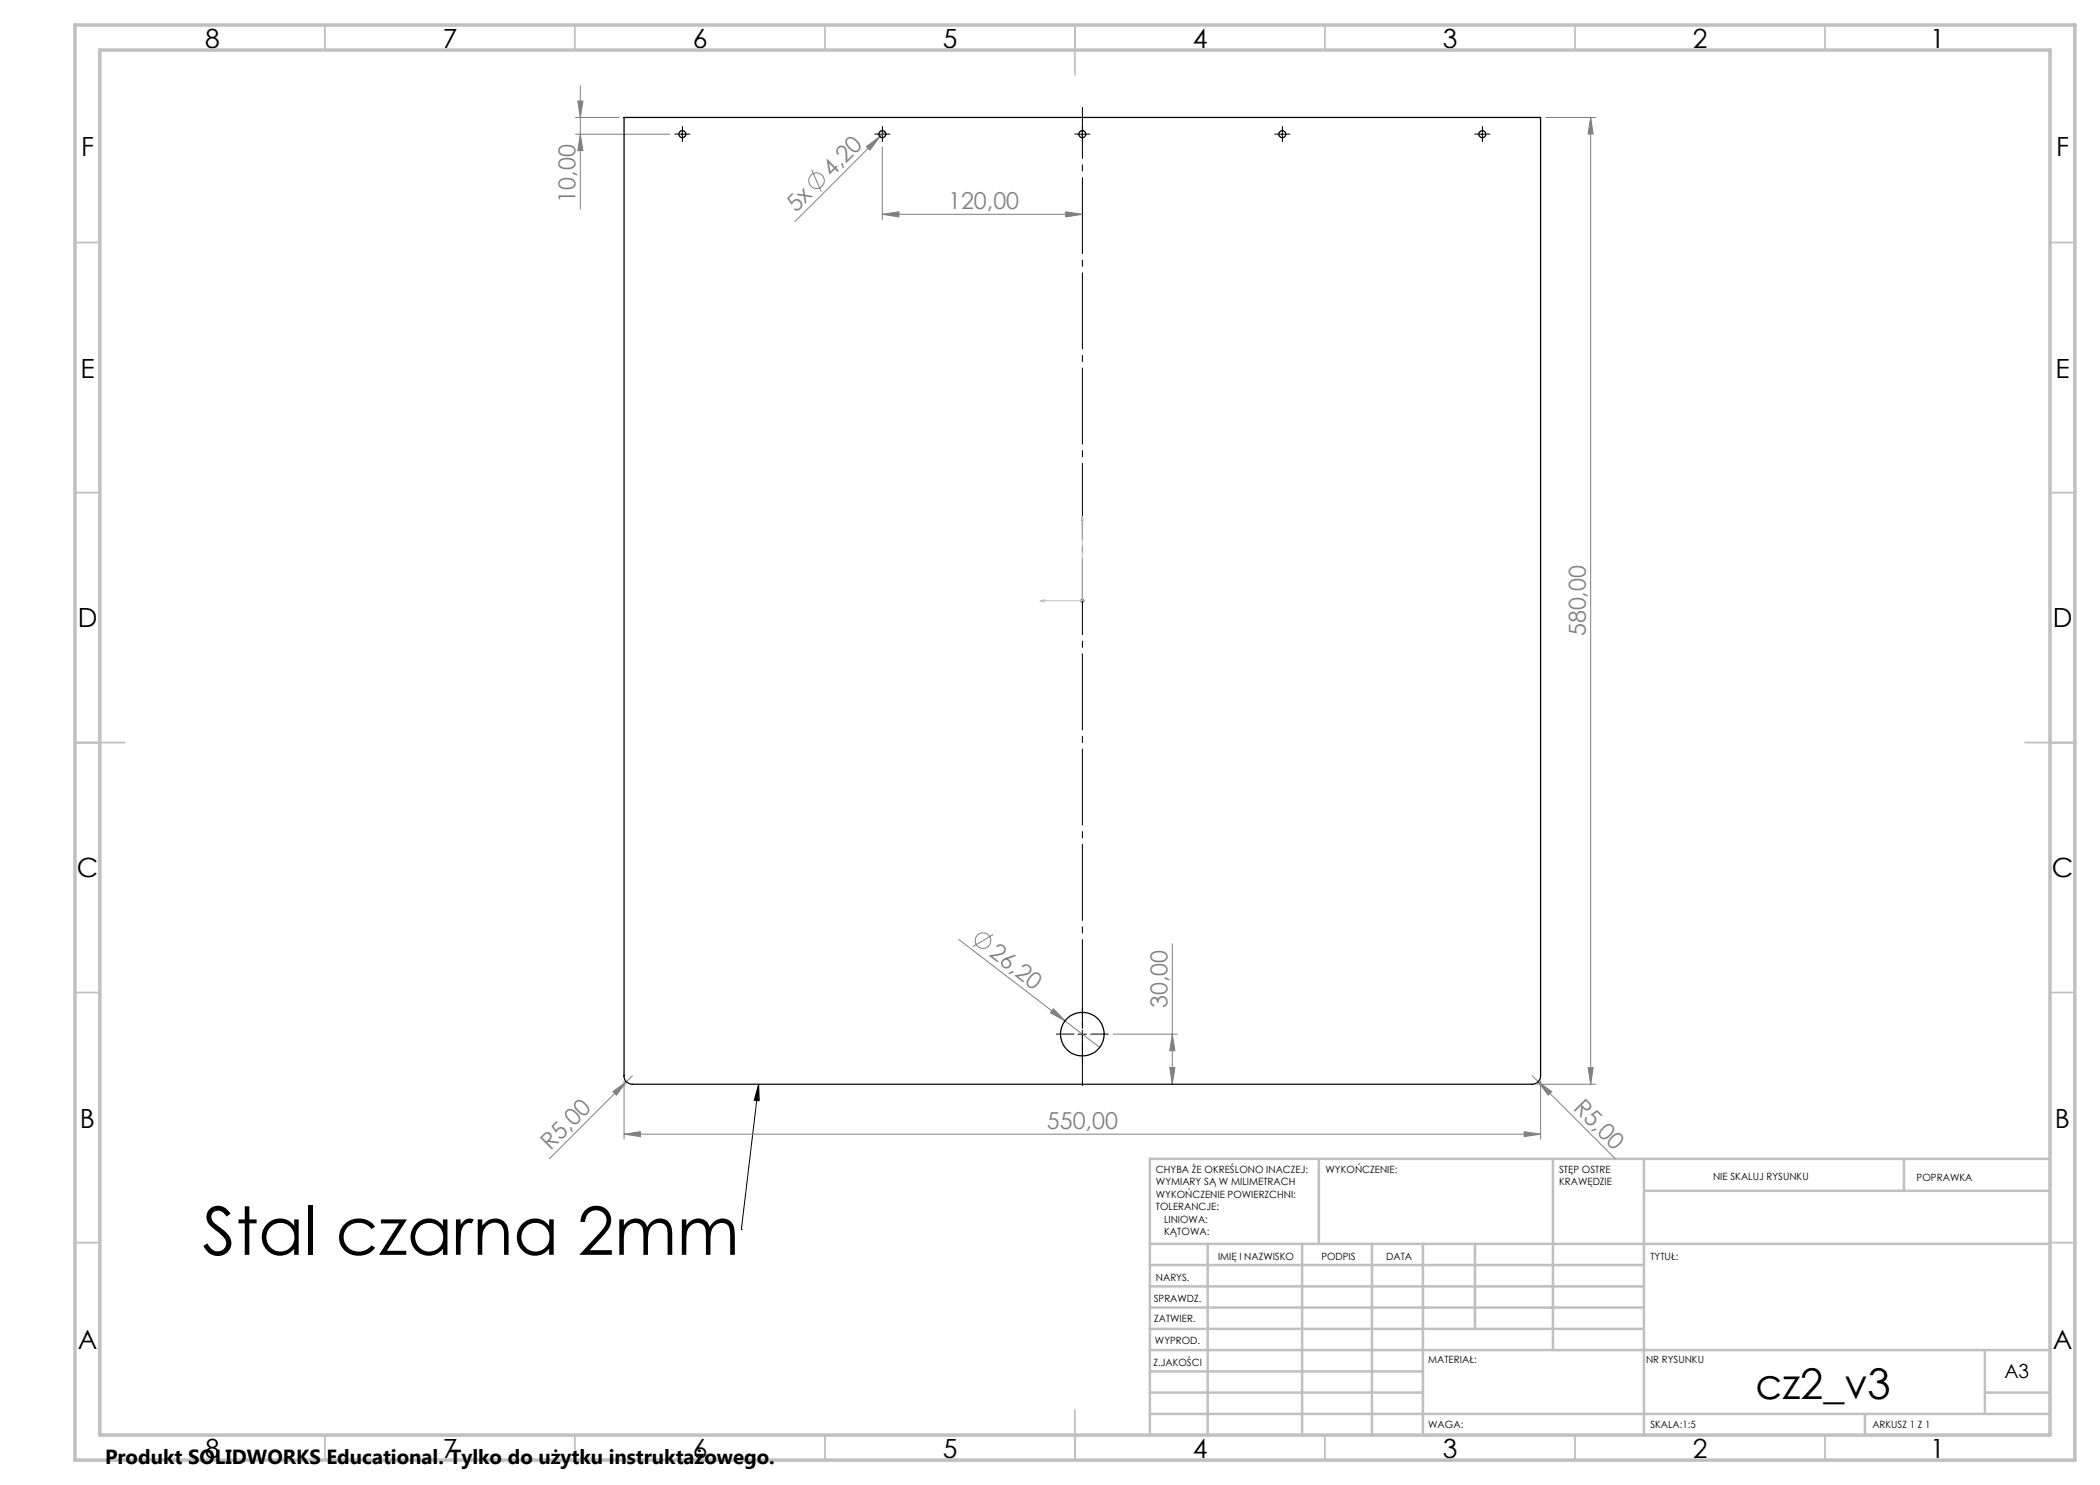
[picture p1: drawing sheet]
<svg xmlns="http://www.w3.org/2000/svg" width="420mm" height="297mm" viewBox="0 0 420 297" stroke-linecap="round" stroke-linejoin="round" font-family="sans-serif">
<g fill="none" stroke="#808080" stroke-width=".2">
<path d="M116.1 17.1v24.7M115.1 26.8h18.8M115.1 23.5h8.7M115.6 20.2h1l-.5 3.3zM116.1 26.8l.5 3.3h-1zM162.3 33.9l2 4.4M173.3 29.3l2.7-2-2 2.7zM176 27.3l-17 17M176.5 29.4v14.5M177 26.3l-1 1M309.1 23.5h10M318.1 23.5l.5 3.3h-1z"/>
<path d="M318.1 23.5v193.3M176.5 42.9l3.3-.5v1zM176.5 42.9h40M213.1 42.4l3.4 .5-3.4 .5zM216.1 119.8l.7 .7M216.5 119.7v1M216.8 119.8l-.7 .7M216 120.2h1M191.7 187.9l28.2 21.6M198.6 186.9l-4 2.4M234.5 188.7v28.1M122.6 218.3l2.7-1.9-2 2.6z"/>
<path d="M124.8 216.2v11.6M126.5 215.2l-16.6 16.6M210.7 201.8l2.3 2.4-2.9-1.6zM222.7 206.8h12.8M234 213.5h1l-.5 3.3zM234.5 206.8l.5 3.3h-1zM306.5 215.2l16.6 16.6M307.4 216.8h11.7M307.7 216.4l2.6 1.9-.7 .7zM308.1 216.2v11.6M317.6 213.5h1l-.5 3.3zM124.8 226.8l3.3-.5v1z"/>
<path d="M124.8 226.8h183.3M304.8 226.3l3.3 .5-3.3 .5z"/>
<circle cx="163.3" cy="36.1" r="1.56"/>
<circle cx="196.6" cy="188.1" r="1.56"/>
</g>
<g fill="none" stroke="#000" stroke-width=".2">
<path d="M135.6 26.8h1.7M136.5 26v1.7M175.6 26.8h1.7M176.5 26v1.7M215.6 26.8h1.7M216.5 26v1.7M255.6 26.8h1.7M256.5 26v1.7M295.6 26.8h1.7M296.5 26v1.7M151.7 216.8l-3.4 29.1M151.7 216.8l.1 3.4-1-.1z"/>
<path d="M215.6 206.8h1.7M216.5 206v1.7M148.3 245.9h.1"/>
</g>
<path d="M216.5 103.2l.2 .9h-.4zM216.5 103.2v17h-8.5M208 120.2l.8-.3v.5z" fill="none" stroke="#c0c0c0" stroke-width=".2"/>
<path d="M216.5 217.2v-195.7" fill="none" stroke="#000" stroke-width=".2" stroke-dasharray="15.2 1.3 1.3 1.3" stroke-dashoffset="5"/>
<g fill="none" stroke="#000" stroke-width=".2" stroke-dasharray="15.2 1.3 1.3 1.3">
<path d="M135.6 26.8h-.7M136.5 26v-.7M136.5 27.7v.7M137.3 26.8h.7M175.6 26.8h-.7M176.5 26v-.7M176.5 27.7v.7M177.3 26.8h.7M215.6 26.8h-.7M216.5 26v-.7M216.5 27.7v.7M217.3 26.8h.7"/>
<path d="M255.6 26.8h-.7M256.5 26v-.7M256.5 27.7v.7M257.3 26.8h.7M295.6 26.8h-.7M296.5 26v-.7M296.5 27.7v.7M297.3 26.8h.7M214.8 206.8h-3.5M216.5 205.2v-3.6M216.5 208.5v3.5M218.1 206.8h3.6"/>
</g>
<g fill="none" stroke="#c0c0c0" stroke-width=".35">
<path d="M65 5v5M115 5v5M165 5v5M215 5v10M265 5v5M315 5v5M365 5v5M15 48.5h5M410 48.5h5M15 98.5h5M410 98.5h5M15 148.5h10"/>
<path d="M405 148.5h10M15 198.5h5M410 198.5h5M15 248.5h5M410 248.5h5M65 287v5M115 287v5M165 287v5M215 282v10M265 287v5M315 287v5M365 287v5"/>
</g>
<g fill="none" stroke="#c0c0c0" stroke-width=".5">
<path d="M263.8 231.8v17M310.6 231.8v38.2M328.8 231.8v55.2M328.8 238.2h81.2M380.8 231.8v6.4M410 231.8h-180v55.2M230 248.8h180M230 257.3h98.8M230 253h98.8M241.5 248.8v38.2M260.4 248.8v38.2M274.4 248.8v38.2"/>
<path d="M284.6 248.8v38.2M295 248.8v17M230 265.8h98.8M230 261.5h98.8M230 278.5h54.6M230 274.3h54.6M230 270h180M397 278.5h13M397 270v12.8M230 282.8h180M373 282.8v4.2"/>
</g>
<path d="M15 5h400v287h-400zM20 10h390v277h-390z" fill="none" stroke="#c0c0c0" stroke-width=".7"/>
<path d="M151.7 216.8l.1 3.4-1-.1z" fill="#000"/>
<path d="M208 120.2l.8 .2v-.5zM216.5 103.2l-.2 .9h.4z" fill="#c0c0c0"/>
<g fill="#808080">
<path d="M210.7 201.8l2.3 2.4-2.9-1.6z"/>
<path d="M173.3 29.3l2.7-2-2 2.7z"/>
<path d="M122.6 218.3l2.7-1.9-2 2.6z"/>
<path d="M307.7 216.4l2.6 1.9-.7 .7z"/>
<path d="M213.1 42.4l3.4 .5-3.4 .5zM176.5 42.9l3.3-.5v1z"/>
<path d="M124.8 226.8l3.3-.5v1zM304.8 226.3l3.3 .5-3.3 .5z"/>
<path d="M234 213.5h1l-.5 3.3zM234.5 206.8l.5 3.3h-1zM116.1 26.8l.5 3.3h-1zM115.6 20.2h1l-.5 3.3z"/>
<path d="M318.1 23.5l.5 3.3h-1zM317.6 213.5h1l-.5 3.3z"/>
</g>
<g fill="none" stroke="#000" stroke-width=".25">
<path d="M124.8 23.5h183.3v191.7a1.63 1.63 0 0 1-1.6 1.6h-180a1.63 1.63 0 0 1-1.7-1.6z"/>
<circle cx="136.5" cy="26.8" r=".7"/>
<circle cx="176.5" cy="26.8" r=".7"/>
<circle cx="216.5" cy="26.8" r=".7"/>
<circle cx="256.5" cy="26.8" r=".7"/>
<circle cx="296.5" cy="26.8" r=".69"/>
<circle cx="216.5" cy="206.8" r="4.4"/>
</g>
<text font-size="13.3" x="40.5" y="251">Stal czarna 2mm</text>
<text font-size="8.5" x="351.1" y="279.7">cz2_v3</text>
<g font-size="5.3">
<text x="41" y="9.5">8</text>
<text x="88.5" y="9.5">7</text>
<text x="138.5" y="9.5">6</text>
<text x="188.5" y="9.5">5</text>
<text x="238.5" y="9.5">4</text>
<text x="288.5" y="9.5">3</text>
<text x="338.5" y="9.5">2</text>
<text x="386" y="9.5">1</text>
<text x="16.2" y="31.3">F</text>
<text x="411.2" y="31.3">F</text>
<text x="16.1" y="75.5">E</text>
<text x="411.1" y="75.5">E</text>
<text x="15.5" y="125.5">D</text>
<text x="410.5" y="125.5">D</text>
<text x="15.4" y="175.5">C</text>
<text x="410.4" y="175.5">C</text>
<text x="16" y="225.5">B</text>
<text x="411" y="225.5">B</text>
<text x="15.5" y="269.8">A</text>
<text x="410.5" y="269.8">A</text>
<text x="41" y="291.5">8</text>
<text x="88.5" y="291.5">7</text>
<text x="138.5" y="291.5">6</text>
<text x="188.5" y="291.5">5</text>
<text x="238.5" y="291.5">4</text>
<text x="288.5" y="291.5">3</text>
<text x="338.5" y="291.5">2</text>
<text x="386" y="291.5">1</text>
</g>
<g font-size="4.7" fill="#808080">
<text x="166.4" y="35.5" transform="rotate(-45 166.4 35.5)">4,20</text>
<text x="115.1" y="40.5" transform="rotate(-90 115.1 40.5)">10,00</text>
<text x="189.6" y="41.8">120,00</text>
<text x="159.2" y="42.7" transform="rotate(-45 159.2 42.7)">5x</text>
<text x="317.1" y="127.3" transform="rotate(-90 317.1 127.3)">580,00</text>
<text x="197.6" y="191" transform="rotate(38 197.6 191)">26,20</text>
<text x="233.5" y="201.6" transform="rotate(-90 233.5 201.6)">30,00</text>
<text x="314.5" y="221.8" transform="rotate(45 314.5 221.8)">R5,00</text>
<text x="209.4" y="225.8">550,00</text>
<text x="110.1" y="230.2" transform="rotate(-45 110.1 230.2)">R5,00</text>
</g>
<text font-size="4.1" x="21" y="292.8">Produkt SOLIDWORKS Educational. Tylko do użytku instruktażowego.</text>
<text font-size="3.9" x="400.9" y="275.5">A3</text>
<g font-size="2">
<text x="231.2" y="234.6">CHYBA ŻE OKREŚLONO INACZEJ:</text>
<text x="231.2" y="237.1">WYMIARY SĄ W MILIMETRACH</text>
<text x="231.2" y="239.6">WYKOŃCZENIE POWIERZCHNI:</text>
<text x="265.1" y="234.6">WYKOŃCZENIE:</text>
<text x="311.8" y="234.6">STĘP OSTRE</text>
<text x="311.8" y="237.1">KRAWĘDZIE</text>
<text x="342.6" y="236">NIE SKALUJ RYSUNKU</text>
<text x="383.3" y="236.2">POPRAWKA</text>
<text x="231.2" y="242.1">TOLERANCJE:</text>
<text x="232.8" y="244.6">LINIOWA:</text>
<text x="232.8" y="247.1">KĄTOWA:</text>
<text x="243.6" y="251.9">IMIĘ I NAZWISKO</text>
<text x="264.3" y="251.9">PODPIS</text>
<text x="277.2" y="251.9">DATA</text>
<text x="330.1" y="251.9">TYTUŁ:</text>
<text x="231.2" y="256.1">NARYS.</text>
<text x="230.7" y="260.3">SPRAWDZ.</text>
<text x="230.8" y="264.4">ZATWIER.</text>
<text x="231" y="268.8">WYPROD.</text>
<text x="230.7" y="273.1">Z.JAKOŚCI</text>
<text x="285.6" y="272.5">MATERIAŁ:</text>
<text x="329.2" y="272.7">NR RYSUNKU</text>
<text x="285.6" y="285.5">WAGA:</text>
<text x="330.1" y="285.6">SKALA:1:5</text>
<text x="374.5" y="285.6">ARKUSZ 1 Z 1</text>
</g>
</svg>
